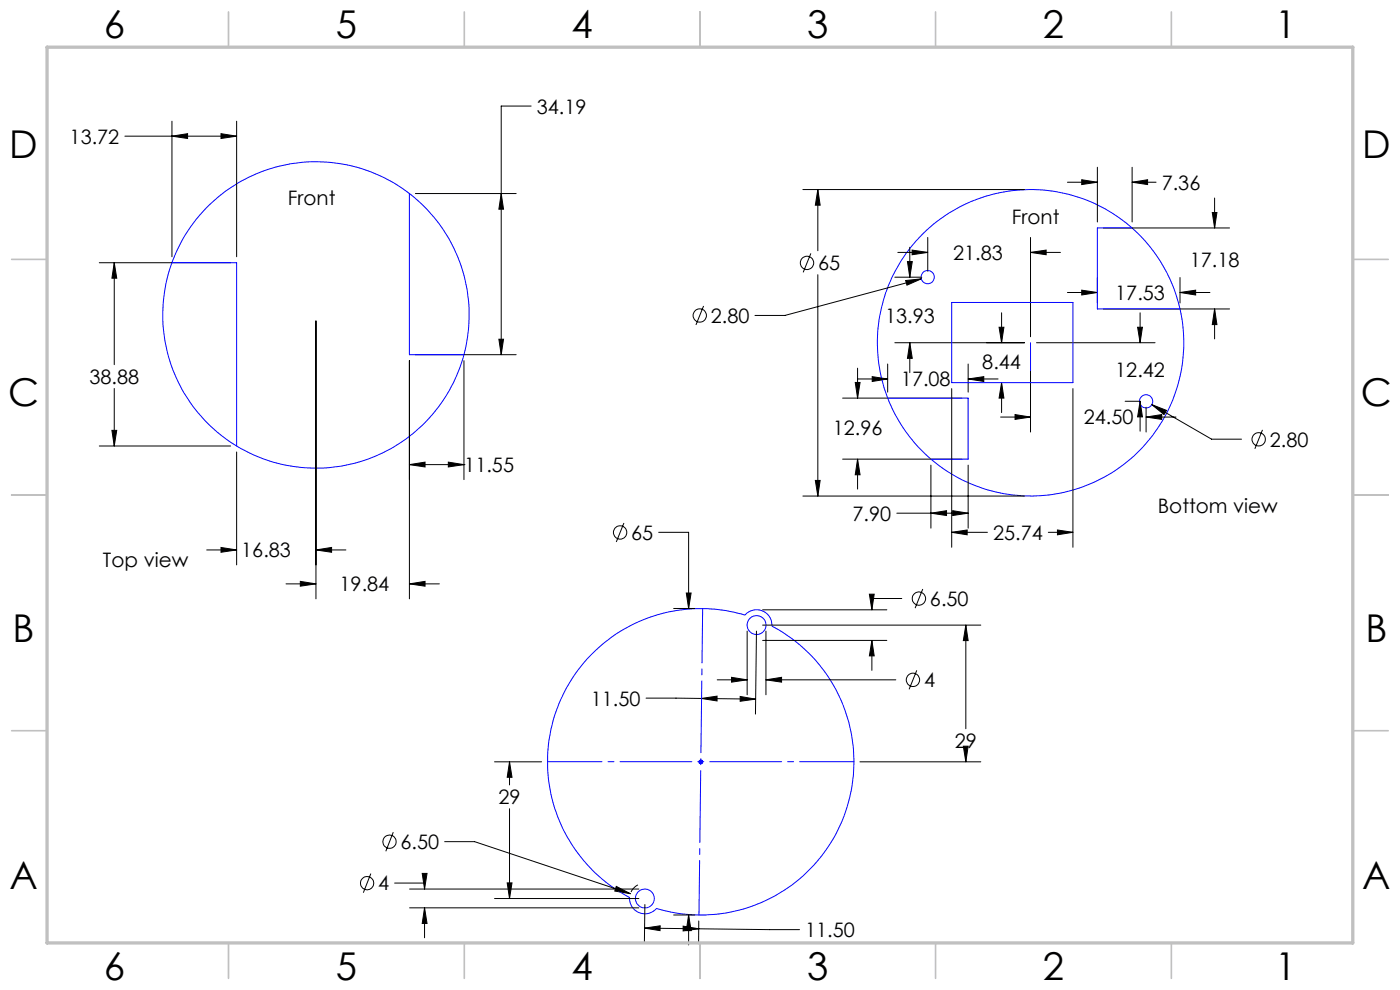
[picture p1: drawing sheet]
<svg xmlns="http://www.w3.org/2000/svg" width="297mm" height="210mm" viewBox="0 0 297 210" stroke-linecap="round" stroke-linejoin="round" font-family="sans-serif">
<g fill="none" stroke="#000" stroke-width=".21">
<path d="M26.5 28.9h23.7M36.5 28.9l3.3-.5v1zM36.5 25.7v28.8M46.9 28.4l3.3 .5-3.3 .5zM50.2 25.7v28.8M112.7 22.5h-6.4v52.7M226.4 38.7h6.4M229.5 38.1l3.3 .6-3.3 .4zM232.8 35.5v11.6M240.2 35.5v11.6M240.2 38.7h5.1M240.2 38.7l3.3-.6v1z"/>
<path d="M21.1 55.7h27.8M24.2 55.7l.6 3.3h-1.1zM24.2 55.7v21.7M88.1 41.1h21.4M106.3 41.1l.5 3.3h-1zM170.3 40.2h47M172 53.8l-1.6 4M173.5 40.2l.5 3.3h-1zM173.5 40.2v13M173.5 58.3v46.9M189.8 58.8h5.7M190.5 53.5h6.3"/>
<path d="M192.1 59.5l3.3-.3-3 1.3zM192.5 55.5h1l-.5 3.3zM193 52.4v6.4M193.5 53l3.3 .5-3.3 .5zM195.4 59.2l-28.9 7.7h-6.3M196.8 50.4v7.1M218.6 53.5l3.3-.5v1zM218.6 50.4v21M218.6 53.5h6.4M232.8 58.9v5.4M234.1 48.4h26.7M250.3 58.9v5.4"/>
<path d="M257.2 45.1h1l-.5 3.3zM257.7 42v6.4M67 68.1v58.9M86.9 76.5v50.5M88.1 75.2h21.4M98.4 76.5v25.2M105.8 72h1l-.5 3.2zM149.3 64.9l-1.7 4M181.9 78.1v6.3M185 79.9l3.3 .5-3.3 .5zM188.3 77.2v6M189.8 72.7h27.5"/>
<path d="M193 72.7l.5 3.3h-1zM193 72.7v6.3M205.4 77.2v6M211.9 69.4h1.1l-.5 3.3zM212.5 66.3v6.4M218.6 74v17.6M219.9 72.7h25.1M226.4 62h6.4M229.5 61.6l3.3 .4-3.3 .6zM234.1 65.5h26.7M241.3 69.4h1.1l-.5 3.3zM241.9 66.3v6.4"/>
<path d="M250.3 62l3.3-.4v1zM250.3 62h6.4M257.7 65.5l.5 3.4h-1zM257.7 65.5v6.4M21.1 94.6h27.8M23.7 91.3h1.1l-.6 3.3zM24.2 82.4v12.2M50.2 95.9v23.9M86.9 98.6l3.3-.6v1.1zM86.9 98.6h11.5M95.1 98l3.3 .6-3.3 .5zM98.4 98.6h.1"/>
<path d="M178.8 84.4h25.3M178.8 97.4h25.3M181.4 81.1h1.1l-.6 3.3zM181.9 97.4l.6 3.3h-1.1zM181.9 97.4v6.3M182 80.4h6.3M197.5 98.7v13.3M201.9 82.4v33.7M205.4 98.7v13.3M205.4 80.4h6.3M205.4 80.4l3.3-.5v1zM212.3 88.5h6.3"/>
<path d="M212.5 81.2l.5 3.2h-1.1zM212.5 81.2v6.3M215.3 87.9l3.3 .6-3.3 .5zM227.6 82.4v33.7M238.7 85.1h3.2M241.9 85.1l.5 3.3h-1.1zM241.9 85.1v6.4M243.1 88.5l3.4-.6v1.1zM243.1 86.4v5.2M243.1 88.5h6.4M244.3 85.8l12.7 7.4h6.4M244.3 85.8l3.2 1.3-.6 .8z"/>
<path d="M267.8 91.2l-1.6 4M43.9 116.7h6.3M46.9 116.1l3.3 .6-3.3 .4zM67 116.7h6.4M67 116.7l3.3-.6v1zM132.4 110.9l-1.7 4.1M139.7 112.9h6.4v16.2M170.3 105.2h47M173 101.9h1l-.5 3.3zM190.3 108.9h15.1M197.5 108.9l3.3-.6v1.1zM201.9 112.9l3.3-.5v1z"/>
<path d="M201.9 112.9h7.6M202.1 108.3l3.3 .6-3.3 .5zM222.4 112.9h5.2M224.3 112.4l3.3 .5-3.3 .5zM60.7 123.9h6.3M63.7 123.3l3.3 .6-3.3 .4zM86.9 123.9l3.3-.6v1zM86.9 123.9h6.3M142.9 129.1h4.5M145.6 125.8h1l-.5 3.3zM158.5 133.9v13.5M160.5 133.9l-.2 17.6"/>
<path d="M161.8 135.8h26.3M161.8 129.4h26.3M161.8 132.6h46.3M162.5 133.9v13.5M184.4 126h1.1l-.5 3.4zM185 135.8l.5 3.3h-1.1zM185 135.8v6.4M191.3 127h-6.3v2.4M195.8 124.9l-1.7 4.1M204.9 132.6l.5 3.3h-1zM204.9 132.6v22M137.1 148.1l23.2 .2"/>
<path d="M148.8 148.2l3.3-.5v1zM152.2 144.2h6.3M155.2 143.7l3.3 .5-3.3 .5zM157 147.7l3.3 .6-3.3 .5zM162.5 144.2l3.3-.5v1zM162.5 144.2h27.5M194.5 142.2l-1.6 4M204.4 158.3h1l-.5 3.3zM204.9 159.6v2M83.4 176.5l-1.6 4.1M94.3 178.5h6.4l33 11.1M104.9 161.6h10"/>
<path d="M108.1 161.6l.5 3.3h-1zM108.1 161.6v4.9M108.1 171.5v19.1M182.4 161.6h25.7M78.7 185.3l-1.6 4.1M83.7 187.3h6.4v1.3M86.9 192.6h48.6M86.9 188.6h48.6M89.6 185.3h1l-.5 3.3zM90.1 192.6v6.3M90.1 192.6l.5 3.3h-1zM104.9 190.6h30.6"/>
<path d="M107.6 187.3h1l-.5 3.3zM130.7 188l3 1.6-3.3-.6zM135.3 187.7a3.2 3.2 0 0 0-1.4 1.5M136.7 196.9l3.4-.5-.1 1zM136.7 196.9l32.9 .3M136.8 191.9l-.1 8.2M142.9 194.1h4.5M144.9 196.5l3.3 .5-3.3 .5zM146.1 194.1l.5 3.3h-1zM146.1 194.1v6.3M148.2 195.4v4.8"/>
<circle cx="171.2" cy="55.8" r="1.41"/>
<circle cx="148.4" cy="66.9" r="1.41"/>
<circle cx="267" cy="93.2" r="1.42"/>
<circle cx="131.5" cy="112.9" r="1.42"/>
<circle cx="194.9" cy="127" r="1.41"/>
<circle cx="193.7" cy="144.2" r="1.41"/>
<circle cx="82.6" cy="178.5" r="1.4"/>
<circle cx="77.9" cy="187.3" r="1.41"/>
</g>
<g fill="none" stroke="#00f" stroke-width=".21">
<path d="M36.5 55.7h13.7v38.9M86.9 41.1v34.1h11.5M240.2 48.4h-7.4v17.1h17.5M201.9 64.2h25.7v17h-25.7zM218.6 72.7v5.9M188.3 84.4h17.1v13h-7.9M125.2 139.1a32.5 32.5 0 0 1 32.8-8.6 3.2 3.2 0 0 1 3.7-.9 3.2 3.2 0 0 1 2.1 3.2 32.5 32.5 0 0 1 14.9 41.1 32.5 32.5 0 0 1-39.4 18.8 3.3 3.3 0 0 1-3.7 .9 3.3 3.3 0 0 1-2-3.2 32.5 32.5 0 0 1-8.4-51.3zM148.2 161.6h1M148.3 161.2l.7 .8M148.7 161.1v1M149 161.2l-.7 .8"/>
<circle cx="196.8" cy="58.8" r="1.4"/>
<circle cx="67" cy="66.8" r="32.5"/>
<circle cx="218.6" cy="72.7" r="32.5"/>
<circle cx="243.1" cy="85.1" r="1.4"/>
<circle cx="160.5" cy="132.6" r="2"/>
<circle cx="136.8" cy="190.6" r="2.01"/>
</g>
<g fill="none" stroke="#c0c0c0" stroke-width=".35">
<path d="M48.5 2.5v7.5M98.5 2.5v7.5M148.5 2.5v7.5M198.5 2.5v7.5M248.5 2.5v7.5M2.5 55h7.5M287 55h7.5M2.5 105h7.5M287 105h7.5M2.5 155h7.5M287 155h7.5M48.5 200v7.5"/>
<path d="M98.5 200v7.5M148.5 200v7.5M198.5 200v7.5M248.5 200v7.5"/>
</g>
<path d="M10 10h277v190h-277z" fill="none" stroke="#c0c0c0" stroke-width=".7"/>
<path d="M181.2 161.6h-65M148.3 194.1l.8-65" fill="none" stroke="#00f" stroke-width=".21" stroke-dasharray="15.2 1.3 1.3 1.3" stroke-dashoffset="3.7"/>
<path d="M24.2 55.7l.6 3.3h-1.1zM23.7 91.3h1.1l-.6 3.3zM86.9 98.6l3.3-.6v1.1zM95.1 98l3.3 .6-3.3 .5zM106.3 41.1l.5 3.3h-1zM105.8 72h1l-.5 3.2zM36.5 28.9l3.3-.5v1zM46.9 28.4l3.3 .5-3.3 .5zM63.7 123.3l3.3 .6-3.3 .4zM86.9 123.9l3.3-.6v1zM67 116.7l3.3-.6v1zM46.9 116.1l3.3 .6-3.3 .4zM173 101.9h1l-.5 3.3zM173.5 40.2l.5 3.3h-1zM201.9 112.9l3.3-.5v1zM224.3 112.4l3.3 .5-3.3 .5zM211.9 69.4h1.1l-.5 3.3zM212.5 81.2l.5 3.2h-1.1zM244.3 85.8l2.6 2.1 .6-.8zM243.1 88.5l3.4-.6v1.1zM215.3 87.9l3.3 .6-3.3 .5zM241.3 69.4h1.1l-.5 3.3zM241.9 85.1l.5 3.3h-1.1zM229.5 61.6l3.3 .4-3.3 .6zM250.3 62l3.3-.4v1zM229.5 38.1l3.3 .6-3.3 .4zM240.2 38.7l3.3-.6v1zM257.2 45.1h1l-.5 3.3zM257.7 65.5l.5 3.4h-1zM205.4 80.4l3.3-.5v1zM185 79.9l3.3 .5-3.3 .5zM181.4 81.1h1.1l-.6 3.3zM181.9 97.4l.6 3.3h-1.1zM202.1 108.3l3.3 .6-3.3 .5zM197.5 108.9l3.3-.6v1.1zM192.1 59.5l.3 1 3-1.3zM193 72.7l.5 3.3h-1zM192.5 55.5h1l-.5 3.3zM218.6 53.5l3.3-.5v1zM193.5 53l3.3 .5-3.3 .5zM146.1 194.1l.5 3.3h-1zM145.6 125.8h1l-.5 3.3zM90.1 192.6l.5 3.3h-1zM89.6 185.3h1l-.5 3.3zM155.2 143.7l3.3 .5-3.3 .5zM162.5 144.2l3.3-.5v1zM185 135.8l.5 3.3h-1.1zM184.4 126h1.1l-.5 3.4zM130.7 188l-.3 1 3.3 .6zM136.7 196.9l3.4-.5-.1 1zM144.9 196.5l3.3 .5-3.3 .5zM107.6 187.3h1l-.5 3.3zM108.1 161.6l.5 3.3h-1zM204.9 132.6l.5 3.3h-1zM204.4 158.3h1l-.5 3.3zM157 147.7l3.3 .6-3.3 .5zM148.8 148.2l3.3-.5v1z" fill="#000"/>
<g font-size="8.1">
<text x="22" y="8">6</text>
<text x="71.2" y="8">5</text>
<text x="121.2" y="8">4</text>
<text x="171.3" y="8">3</text>
<text x="221.3" y="8">2</text>
<text x="270.5" y="8">1</text>
<text x="2" y="33.6">D</text>
<text x="289" y="33.6">D</text>
<text x="1.7" y="86.1">C</text>
<text x="288.7" y="86.1">C</text>
<text x="2.7" y="136.1">B</text>
<text x="289.7" y="136.1">B</text>
<text x="2" y="188.6">A</text>
<text x="289" y="188.6">A</text>
<text x="22" y="208">6</text>
<text x="71.2" y="208">5</text>
<text x="121.2" y="208">4</text>
<text x="171.3" y="208">3</text>
<text x="221.3" y="208">2</text>
<text x="270.5" y="208">1</text>
</g>
<g font-size="4.2">
<text x="113.9" y="24.1">34.19</text>
<text x="14.8" y="30.5">13.72</text>
<text x="246.5" y="40.2">7.36</text>
<text x="61.1" y="43.4">Front</text>
<text x="214.7" y="47.6">Front</text>
<text x="173.5" y="57.3">65</text>
<text x="202.2" y="55.1">21.83</text>
<text x="252.4" y="56.5">17.18</text>
<text x="236.6" y="63.6">17.53</text>
<text x="150.8" y="68.5">2.80</text>
<text x="187.8" y="68.5">13.93</text>
<text x="19" y="81.5">38.88</text>
<text x="191.1" y="82">17.08</text>
<text x="208.4" y="78.3">8.44</text>
<text x="236.6" y="79.9">12.42</text>
<text x="176.7" y="92.3">12.96</text>
<text x="229.9" y="90">24.50</text>
<text x="269.4" y="94.7">2.80</text>
<text x="98.5" y="100.1">11.55</text>
<text x="180.9" y="110.4">7.90</text>
<text x="245.6" y="108.7">Bottom view</text>
<text x="51.2" y="118.2">16.83</text>
<text x="133.9" y="114.5">65</text>
<text x="210.7" y="114.5">25.74</text>
<text x="21.8" y="120.2">Top view</text>
<text x="72" y="125.4">19.84</text>
<text x="197.3" y="128.5">6.50</text>
<text x="125.3" y="149.7">11.50</text>
<text x="196" y="145.7">4</text>
<text x="202.6" y="158.7">29</text>
<text x="105.8" y="170.6">29</text>
<text x="85" y="180.1">6.50</text>
<text x="80.2" y="188.9">4</text>
<text x="170.8" y="198.8">11.50</text>
</g>
</svg>
